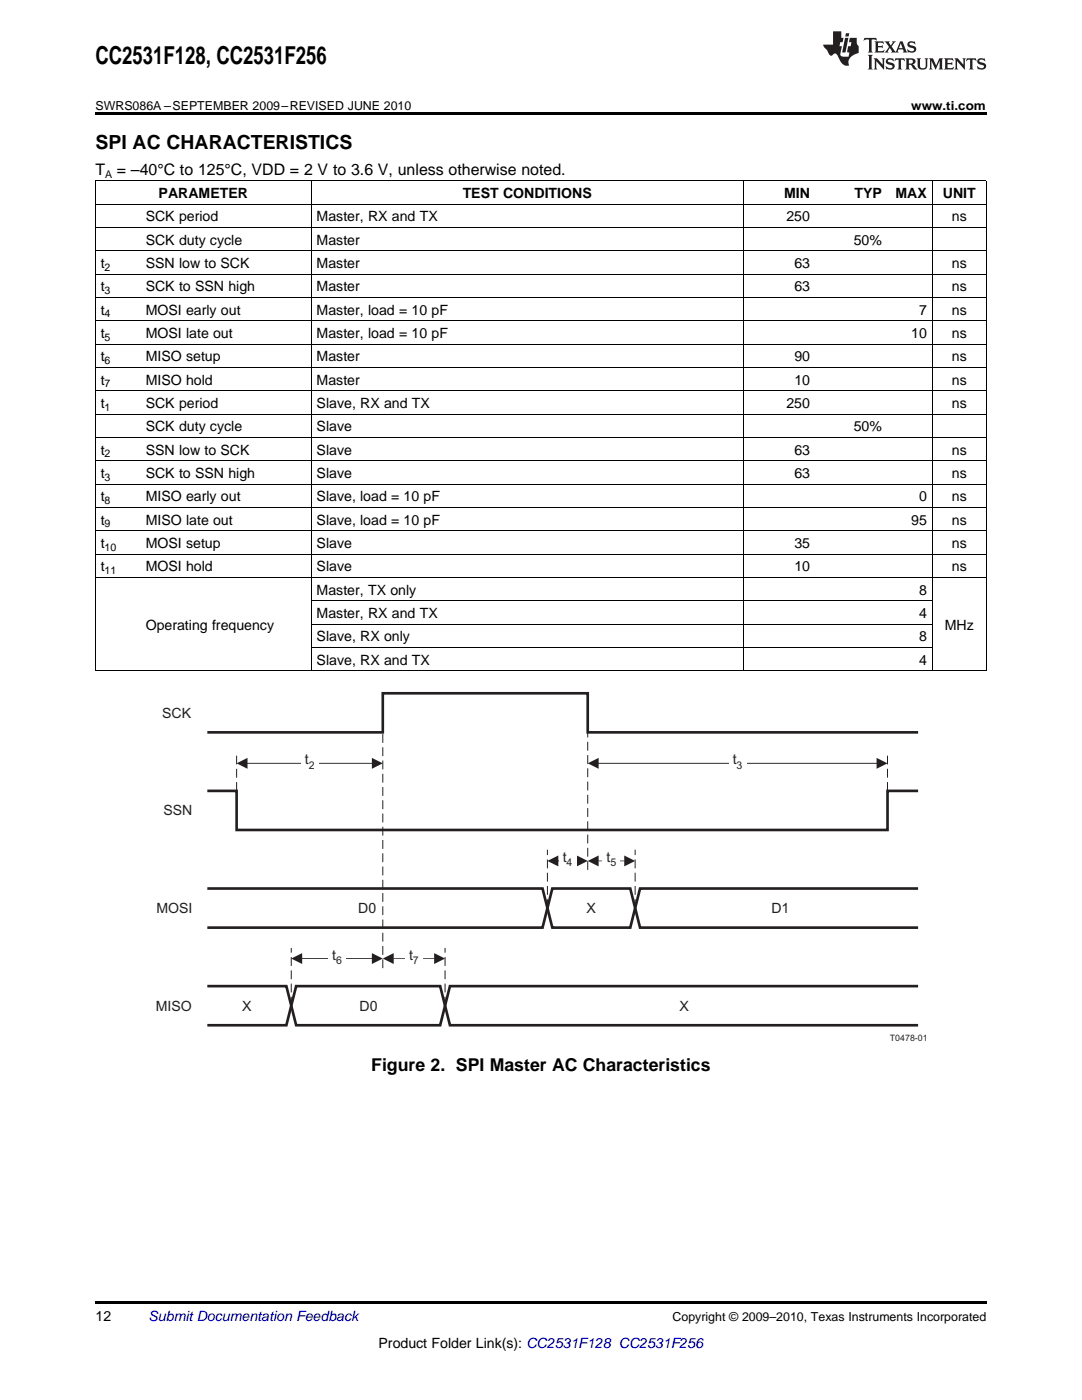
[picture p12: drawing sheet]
<svg xmlns="http://www.w3.org/2000/svg" width="216mm" height="279mm" viewBox="0 0 216 279" stroke-linecap="round" stroke-linejoin="round" font-family="sans-serif">
<g fill="#231f20">
<path d="M172.5 7.6l-.1 .5 .4-.2h.6v.1v2.1l-.2 .4h.9l-.2-.4v-2.1l.1-.1h.5l.5 .2-.2-.5zM174.5 8.3l.2 .3v1.5l-.2 .4h1.8l.2-.6a1.04 1.04 0 0 1-1.3 .2v-.7h.6l.3 .2v-.6l-.3 .2h-.6v-.6l.8-.1 .4 .3-.2-.5zM176.5 8.3l.9 1.1-.9 1.1h.8l-.2-.2 .4-.7 .5 .7-.2 .2h1.5l-.2-.2 .2-.4h.9l.1 .4-.2 .2h1l-.3-.3-.7-1.9h-.5l-.9 2-.8-1 .9-1h-.8l.1 .3-.4 .5-.3-.6 .1-.2zM179.7 8.6l.4 1h-.7zM181.3 8.4a.63 .63 0 0 0-.2 .7 .63 .63 0 0 0 .6 .4l.6 .2 .1 .2a.75 .75 0 0 1-.7 .4 .75 .75 0 0 1-.6-.5l.1 .7 .1-.1a1.11 1.11 0 0 0 1.5-.6 1.13 1.13 0 0 0-1.2-.8l-.1-.4a1.04 1.04 0 0 1 1.2 .2l-.2-.5-.2 .1-.4-.2zM173.2 10.9l.2 .4v2.2l-.2 .4h1l-.3-.4v-2.2l.3-.4zM174.3 11.6l.3 .4v1.5l-.3 .4h.8l-.2-.4v-1.3l1.5 1.7v-1.9l.2-.4h-.7l.2 .4v.9l-1.1-1.3zM177 11.8a.62 .62 0 0 0-.2 .7 .62 .62 0 0 0 .6 .4l.6 .1 .1 .3a.76 .76 0 0 1-.7 .3 .76 .76 0 0 1-.7-.4l.2 .7 .1-.1a1.11 1.11 0 0 0 1.5-.6 1.13 1.13 0 0 0-1.2-.8l-.1-.4a1.04 1.04 0 0 1 1.2 .2l-.2-.6-.2 .1-.5-.1zM178.7 11.6l-.2 .6a.61 .61 0 0 1 .8-.3v1.6l-.2 .4h.9l-.2-.4v-1.6a.63 .63 0 0 1 .7 .3l-.1-.6zM180.6 11.6l.3 .4v1.5l-.3 .4h1l-.2-.2-.1-.8 .6 .2a.76 .76 0 0 0 1.2 .7l-1-1a.58 .58 0 0 0 .6-.5 .58 .58 0 0 0-.5-.6zM181.4 11.9h.1a.45 .45 0 0 1 .5 .1 .45 .45 0 0 1 .1 .5l-.8 .2zM182.9 11.6l.2 .2a2.17 2.17 0 0 0 .3 1.9 .99 .99 0 0 0 1.6-.6v-1.1l.2-.4h-.7l.2 .2a1.92 1.92 0 0 1-.2 1.8 .6 .6 0 0 1-.9-.5v-1.1l.2-.4zM185.4 11.6l.2 .4v1.5l-.2 .4h.7l-.2-.4v-1.4l.8 1.8 .8-1.8v1.4l-.2 .4h.9l-.2-.4v-1.5l.2-.4h-.8l-.6 1.5-.6-1.5zM188.4 11.6l.2 .4v1.5l-.2 .4h1.8l.1-.6a1.04 1.04 0 0 1-1.2 .1v-.6h.5l.4 .2v-.6l-.4 .2h-.5v-.7h.8l.3 .3-.1-.6zM190.5 11.6l.2 .4v1.5l-.2 .4h.7l-.2-.4v-1.3l1.5 1.7v-1.9l.2-.4h-.7l.2 .4v.9l-1.1-1.3zM192.9 11.6l-.1 .6a.61 .61 0 0 1 .7-.3l.1 1.6-.3 .4h1l-.3-.4 .1-1.6a.63 .63 0 0 1 .7 .3l-.1-.6zM195.2 11.8a.62 .62 0 0 0-.2 .7 .62 .62 0 0 0 .6 .4l.6 .1 .1 .3a.76 .76 0 0 1-.7 .3 .76 .76 0 0 1-.6-.4l.1 .7 .1-.1a1.11 1.11 0 0 0 1.6-.6 1.13 1.13 0 0 0-1.3-.8l-.1-.4a1.04 1.04 0 0 1 1.2 .2l-.1-.6-.2 .1-.5-.1z"/>
<path d="M166.2 6.3v2.6h-1.9v.4l.8 .9a.91 .91 0 0 0 1 .8 .56 .56 0 0 1 .5-.3 .56 .56 0 0 1 .5 .3l.4 .8a1.53 1.53 0 0 0 1.9 1.2 1.54 1.54 0 0 1 1-2.1l.9-.3v-1.4a1.52 1.52 0 0 1-.4-1.6h-1.3l-.2 .8h.5l-.2 .8h-.5l-.1 1v.2l.4 .1-.2 .8a1.93 1.93 0 0 1-1.6-.3l.3-1.8h-.5l.2-.8h.4l.2-.8h-.4v-1.3zM168.6 7.6l-.6 2.9h.7l.6-2.9zM168.8 6.6l-.1 .7h.6l.2-.7z"/>
</g>
<path d="M41.4 146.2h35v-7.8h40.9v7.8h65.9M41.4 157.8h5.8v7.8h129.9v-7.8h6.1M41.4 177.3h66.9l1.9 7.8h15.6l1.9-7.8h55.5M41.4 196.8h15.7l2 7.8h28.7l2-7.8h93.4M41.4 204.6h15.7l2-7.8h28.7l2 7.8h93.4" fill="none" stroke="#231f20" stroke-width=".53"/>
<path d="M111.3 171.8h3.9" fill="none" stroke="#231f20" stroke-width=".2"/>
<g fill="#231f20">
<path d="M109.2 171.8l2.2-1.1v2.2z"/>
<path d="M115.1 170.7l2.2 1.1-2.2 1.1z"/>
</g>
<path d="M117.3 173.6v-27.4M76.4 193.2v-47" fill="none" stroke="#231f20" stroke-width=".2" stroke-dasharray="1.8 .9" stroke-linecap="butt"/>
<path d="M119.3 171.8h5.4" fill="none" stroke="#231f20" stroke-width=".2"/>
<g fill="#231f20">
<path d="M117.3 171.8l2.2-1.1v2.2z"/>
<path d="M124.6 170.7l2.1 1.1-2.1 1.1z"/>
</g>
<path d="M60.2 191.3h14.1" fill="none" stroke="#231f20" stroke-width=".2"/>
<g fill="#231f20">
<path d="M58.1 191.3l2.2-1.1v2.2z"/>
<path d="M74.2 190.2l2.2 1.1-2.2 1.1z"/>
</g>
<path d="M78.4 191.3h8.3" fill="none" stroke="#231f20" stroke-width=".2"/>
<g fill="#231f20">
<path d="M76.4 191.3l2.2-1.1v2.2z"/>
<path d="M86.6 190.2l2.2 1.1-2.2 1.1z"/>
</g>
<path d="M49.3 152.3h25" fill="none" stroke="#231f20" stroke-width=".2"/>
<g fill="#231f20">
<path d="M47.2 152.3l2.2-1.1v2.2z"/>
<path d="M74.2 151.2l2.2 1.1-2.2 1.1z"/>
</g>
<path d="M119.3 152.3h55.7" fill="none" stroke="#231f20" stroke-width=".2"/>
<g fill="#231f20">
<path d="M117.3 152.3l2.2-1.1v2.2z"/>
<path d="M174.9 151.2l2.2 1.1-2.2 1.1z"/>
</g>
<path d="M47.2 157.8v-7M177.1 157.8v-7M109.2 181.2v-11.6M126.7 181.2v-11.6M58.1 200.7v-11.5M88.8 200.7v-11.5" fill="none" stroke="#231f20" stroke-width=".2" stroke-dasharray="1.8 .9" stroke-linecap="butt"/>
<g fill="#fff">
<path d="M60 150h3.6v4.7h-3.6z" fill-rule="evenodd"/>
<path d="M111.5 169.5h3.5v4.7h-3.5z" fill-rule="evenodd"/>
<path d="M65.5 189h3.5v4.6h-3.5z" fill-rule="evenodd"/>
<path d="M80.8 189h3.6v4.6h-3.6z" fill-rule="evenodd"/>
<path d="M120.2 169.5h3.6v4.7h-3.6z" fill-rule="evenodd"/>
<path d="M145.4 150h3.5v4.7h-3.5z" fill-rule="evenodd"/>
</g>
<path d="M41.4 185.1h66.9l1.9-7.8h15.6l1.9 7.8h55.5" fill="none" stroke="#231f20" stroke-width=".53"/>
<path d="M19 22.5h177.8v.5h-177.8zM19 259.7h177.8v.5h-177.8z" fill="#000"/>
<g fill="none" stroke="#000" stroke-width=".2">
<path d="M19 36.1h177.8M19.1 36.1v97.8M62.1 36.1v97.8M148.3 36.1v97.8M186 36.1v97.8M196.8 36.1v97.8M19 59.4h177.8M19 54.7h177.8M19 50h177.8M19 45.4h177.8M19 40.7h177.8M19 78h177.8"/>
<path d="M19 73.3h177.8M19 68.7h177.8M19 64h177.8M19 96.6h177.8M19 92h177.8M19 87.3h177.8M19 82.6h177.8M19 115.2h177.8M19 110.6h177.8M19 105.9h177.8M19 101.3h177.8M62.1 119.9h123.9"/>
<path d="M19 133.9h177.8M62.1 129.2h123.9M62.1 124.5h123.9"/>
</g>
<text font-size="4.9" x="19" y="12.8">CC2531F128, CC2531F256</text>
<text font-size="3.9" x="19" y="29.7">SPI AC CHARACTERISTICS</text>
<text font-size="3.5" x="74.1" y="213.8">Figure 2. SPI Master AC Characteristics</text>
<g font-size="3.2">
<text x="19" y="34.9">T</text>
<text x="23.3" y="34.9">= –40°C to 125°C, VDD = 2 V to 3.6 V, unless otherwise noted.</text>
</g>
<g font-size="2.8">
<text x="31.6" y="39.5">PARAMETER</text>
<text x="92.3" y="39.5">TEST CONDITIONS</text>
<text x="156.5" y="39.5">MIN</text>
<text x="170.5" y="39.5">TYP</text>
<text x="178.7" y="39.5">MAX</text>
<text x="188.1" y="39.5">UNIT</text>
<text x="29.1" y="44.2">SCK period</text>
<text x="63.2" y="44.2">Master, RX and TX</text>
<text x="156.9" y="44.2">250</text>
<text x="189.9" y="44.2">ns</text>
<text x="20.1" y="53.5">t</text>
<text x="29.1" y="48.8">SCK duty cycle</text>
<text x="29.1" y="53.5">SSN low to SCK</text>
<text x="63.2" y="48.8">Master</text>
<text x="63.2" y="53.5">Master</text>
<text x="158.5" y="53.5">63</text>
<text x="170.4" y="48.8">50%</text>
<text x="189.9" y="53.5">ns</text>
<text x="20.1" y="58.1">t</text>
<text x="29.1" y="58.1">SCK to SSN high</text>
<text x="63.2" y="58.1">Master</text>
<text x="158.5" y="58.1">63</text>
<text x="189.9" y="58.1">ns</text>
<text x="20.1" y="62.8">t</text>
<text x="29.1" y="62.8">MOSI early out</text>
<text x="63.2" y="62.8">Master, load = 10 pF</text>
<text x="183.4" y="62.8">7</text>
<text x="189.9" y="62.8">ns</text>
<text x="20.1" y="67.5">t</text>
<text x="29.1" y="67.5">MOSI late out</text>
<text x="63.2" y="67.5">Master, load = 10 pF</text>
<text x="181.8" y="67.5">10</text>
<text x="189.9" y="67.5">ns</text>
<text x="20.1" y="72.1">t</text>
<text x="20.1" y="76.8">t</text>
<text x="29.1" y="72.1">MISO setup</text>
<text x="29.1" y="76.8">MISO hold</text>
<text x="63.2" y="72.1">Master</text>
<text x="63.2" y="76.8">Master</text>
<text x="158.5" y="72.1">90</text>
<text x="158.5" y="76.8">10</text>
<text x="189.9" y="72.1">ns</text>
<text x="189.9" y="76.8">ns</text>
<text x="20.1" y="81.4">t</text>
<text x="29.1" y="81.4">SCK period</text>
<text x="63.2" y="81.4">Slave, RX and TX</text>
<text x="156.9" y="81.4">250</text>
<text x="189.9" y="81.4">ns</text>
<text x="29.1" y="86.1">SCK duty cycle</text>
<text x="63.2" y="86.1">Slave</text>
<text x="170.4" y="86.1">50%</text>
<text x="20.1" y="90.7">t</text>
<text x="20.1" y="95.4">t</text>
<text x="29.1" y="90.7">SSN low to SCK</text>
<text x="29.1" y="95.4">SCK to SSN high</text>
<text x="63.2" y="90.7">Slave</text>
<text x="63.2" y="95.4">Slave</text>
<text x="158.5" y="90.7">63</text>
<text x="158.5" y="95.4">63</text>
<text x="189.9" y="90.7">ns</text>
<text x="189.9" y="95.4">ns</text>
<text x="20.1" y="100">t</text>
<text x="29.1" y="100">MISO early out</text>
<text x="63.2" y="100">Slave, load = 10 pF</text>
<text x="183.4" y="100">0</text>
<text x="189.9" y="100">ns</text>
<text x="20.1" y="104.7">t</text>
<text x="29.1" y="104.7">MISO late out</text>
<text x="63.2" y="104.7">Slave, load = 10 pF</text>
<text x="181.8" y="104.7">95</text>
<text x="189.9" y="104.7">ns</text>
<text x="20.1" y="109.4">t</text>
<text x="29.1" y="109.4">MOSI setup</text>
<text x="63.2" y="109.4">Slave</text>
<text x="158.5" y="109.4">35</text>
<text x="189.9" y="109.4">ns</text>
<text x="20.1" y="114">t</text>
<text x="29.1" y="114">MOSI hold</text>
<text x="63.2" y="114">Slave</text>
<text x="63.2" y="118.7">Master, TX only</text>
<text x="158.5" y="114">10</text>
<text x="183.4" y="118.7">8</text>
<text x="189.9" y="114">ns</text>
<text x="29.1" y="125.7">Operating frequency</text>
<text x="63.2" y="123.3">Master, RX and TX</text>
<text x="183.4" y="123.3">4</text>
<text x="188.5" y="125.7">MHz</text>
<text x="63.2" y="128">Slave, RX only</text>
<text x="183.4" y="128">8</text>
<text x="63.2" y="132.6">Slave, RX and TX</text>
<text x="183.4" y="132.6">4</text>
<text x="19" y="263.6">12</text>
<text x="75.5" y="269">Product Folder Link(s): CC2531F128 CC2531F256</text>
</g>
<g font-size="2.8" fill="#231f20">
<text x="32.4" y="143.3">SCK</text>
<text x="60.8" y="152.5">t</text>
<text x="146.2" y="152.5">t</text>
<text x="32.6" y="162.8">SSN</text>
<text x="112.3" y="172">t</text>
<text x="121" y="172">t</text>
<text x="31.2" y="182.2">MOSI</text>
<text x="71.5" y="182.2">D0</text>
<text x="117.1" y="182.2">X</text>
<text x="153.9" y="182.2">D1</text>
<text x="66.3" y="191.5">t</text>
<text x="81.6" y="191.5">t</text>
<text x="31.1" y="201.7">MISO</text>
<text x="48.3" y="201.7">X</text>
<text x="71.7" y="201.7">D0</text>
<text x="135.6" y="201.7">X</text>
</g>
<text font-size="2.8" fill="#0000c8" x="29.6" y="263.6">Submit Documentation Feedback</text>
<g font-size="2.5">
<text x="19" y="21.9">SWRS086A –SEPTEMBER 2009–REVISED JUNE 2010</text>
<text x="181.8" y="21.9">www.ti.com</text>
<text x="134.2" y="263.6">Copyright © 2009–2010, Texas Instruments Incorporated</text>
</g>
<g font-size="2.1">
<text x="21" y="35.5">A</text>
<text x="20.9" y="54">2</text>
<text x="20.9" y="58.7">3</text>
<text x="20.9" y="63.4">4</text>
<text x="20.9" y="68">5</text>
<text x="20.9" y="72.7">6</text>
<text x="20.9" y="77.3">7</text>
<text x="20.9" y="82">1</text>
<text x="20.9" y="91.3">2</text>
<text x="20.9" y="96">3</text>
<text x="20.9" y="100.6">8</text>
<text x="20.9" y="105.3">9</text>
<text x="20.9" y="109.9">10</text>
<text x="20.9" y="114.6">11</text>
</g>
<g font-size="2.1" fill="#231f20">
<text x="61.6" y="153.4">2</text>
<text x="147" y="153.4">3</text>
<text x="113.1" y="172.9">4</text>
<text x="121.8" y="172.9">5</text>
<text x="67.1" y="192.4">6</text>
<text x="82.4" y="192.4">7</text>
</g>
<text font-size="1.8" fill="#231f20" x="177.6" y="207.8">T0478-01</text>
</svg>
